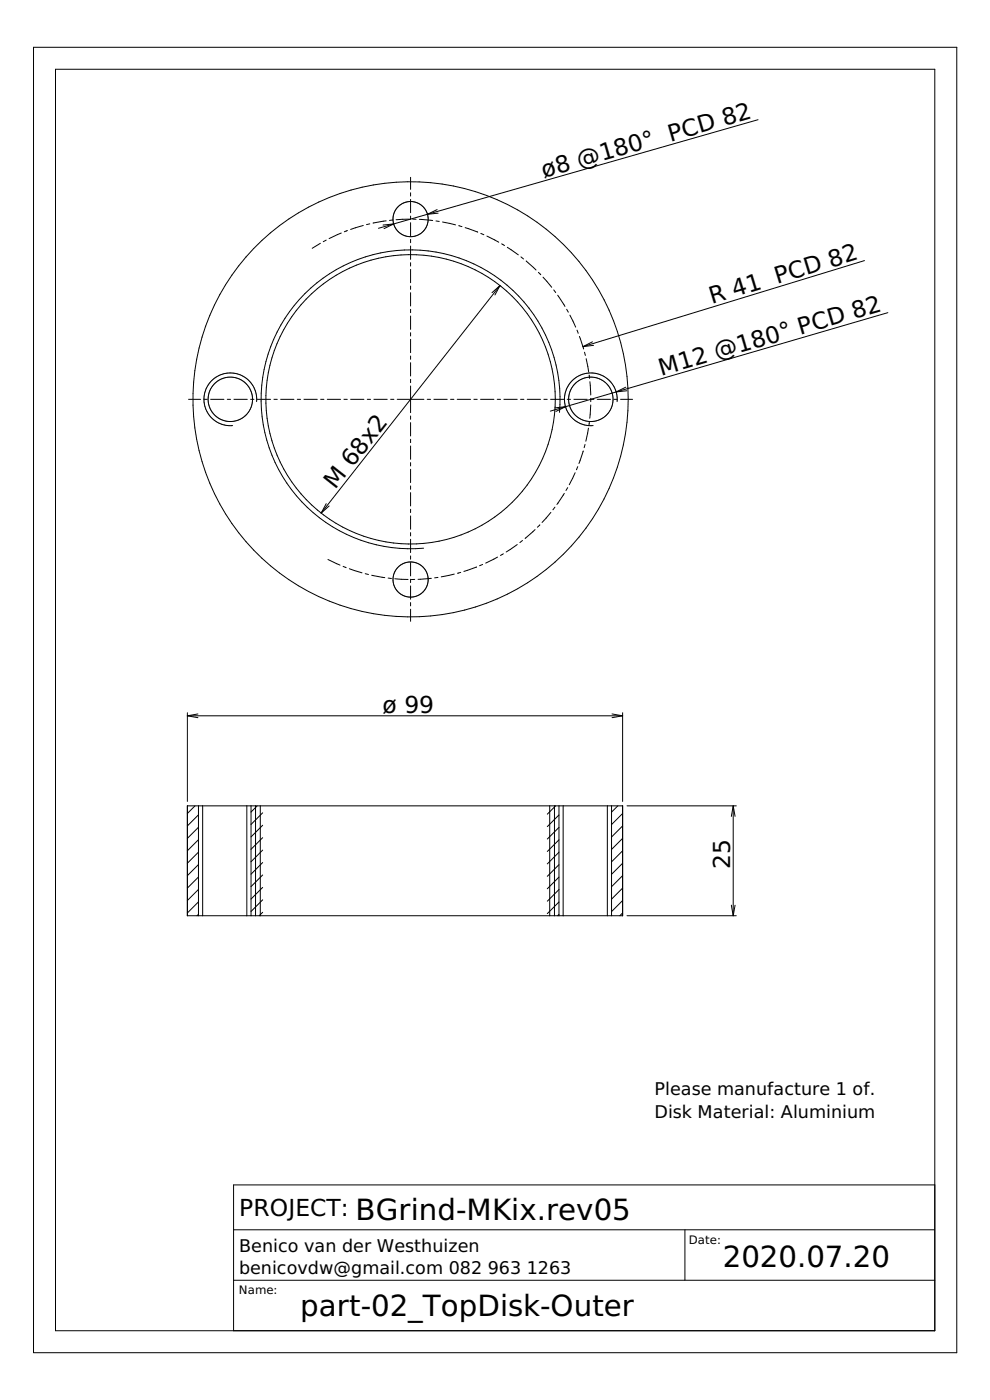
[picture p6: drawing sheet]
<svg xmlns="http://www.w3.org/2000/svg" width="297mm" height="420mm" viewBox="0 0 297 420" stroke-linecap="round" stroke-linejoin="round" font-family="sans-serif">
<g fill="none" stroke="#000" stroke-width=".3">
<path d="M10.1 14.2h277v391.8h-277zM16.7 20.8h263.8v378.6h-263.8zM227.4 35.9l-99.1 28.4M123.2 53.2v3.6M123.2 57.8v1M123.2 59.8v4M96.1 73l-2.4 1.5M97.9 72.1l-.9 .4M102.4 69.9l-3.6 1.7M104.2 69.2l-.9 .4M109 67.7l-3.8 1.2M110.9 67.2l-.9 .2"/>
<path d="M114.9 67.5l3.2-.3-2.9 1.4M115.9 66.3l-4 .7M117.8 66l-.9 .1M117.8 66h.1M122.8 65.8l-4 .2M123.2 64.8v1M123.2 66.8v4M123.2 71.8v1M123.2 73.8v4M123.2 78.8v1M123.8 65.8h1M125.8 65.8l4 .4"/>
<path d="M128.3 64.3l-14.7 4.2M130.8 66.3l1 .2M131.2 62.9l-2.9 1.4M131.5 64l-3.2 .3M132.8 66.6l3.9 .9M137.7 67.7l.9 .3M139.6 68.3l3.7 1.4M144.3 70.1l.9 .3M146.1 70.9l3.5 1.8M150.5 73.2l.9 .5M152.2 74.2l3.3 2.3M156.3 77.1l.8 .6"/>
<path d="M157.9 78.3l2.9 2.7M259.4 78.2l-84.5 25.8M123.2 80.8v4M123.2 85.8v1M123.2 87.8v4M123.2 92.8v1M123.2 94.8v4M123.2 99.8v1M150 85.7l-53.6 68.3M150 85.7l-1.5 2.8M150 85.7l-2.4 2.1M161.5 81.7l.7 .7"/>
<path d="M162.9 83.2l2.6 3M166.1 87l.6 .8M167.3 88.6l2.2 3.4M170 92.8l.5 .9M171 94.6l1.7 3.6M173.1 99.1l.4 .9M266.4 93.8l-81.5 23.8M56.6 119.8h3.6M61.2 119.8h1M63.2 119.8h4M68.2 119.8h1M70.2 119.8h4"/>
<path d="M75.2 119.8h1M77.2 119.8h4M82.2 119.8h1M84.2 119.8h4M89.2 119.8h1M91.2 119.8h4M96.2 119.8h1M98.2 119.8h4M103.2 119.8h1M105.2 119.8h4M110.2 119.8h1M112.2 119.8h4"/>
<path d="M117.2 119.8h1M119.2 119.8h8M123.2 101.8v4M123.2 106.8v1M123.2 108.8v4M123.2 113.8v1M123.2 115.8v8M128.2 119.8h1M130.2 119.8h4M135.2 119.8h1M137.2 119.8h4M142.2 119.8h1"/>
<path d="M144.2 119.8h4M149.2 119.8h1M151.2 119.8h4M156.2 119.8h1M158.2 119.8h4M163.2 119.8h1M165.2 119.8h4M170.2 119.8h1M172.2 119.8h4M173.9 101l1.2 3.7M175.4 105.7l.2 1M175.9 107.6l.7 4"/>
<path d="M176.8 112.6l.1 1M177 114.6l.3 3.9M177.2 119.8h1M177.3 119.5v1M177.8 102.6l-2.9 1.4M178.1 103.6l-3.2 .4M179.2 119.8h4M184.2 119.8h1M184.9 117.6l.3 2.9M184.9 117.6a7.9 7.9 0 0 0-9.8-5.4 7.9 7.9 0 0 0-5.4 9.8M184.9 117.6l-19.8 5.8M186.2 119.8h3.6"/>
<path d="M187.8 116.2l-2.9 1.4M188.1 117.3l-3.2 .3M77 120.5a7.9 7.9 0 0 0-7.7-8.6 7.9 7.9 0 0 0-8.1 8.2 7.9 7.9 0 0 0 8.6 7.6M123.2 124.8v1M123.2 126.8v4M123.2 131.8v1M123.2 133.8v4M123.2 138.8v1M167.9 123.8a44.8 44.8 0 0 0-43.4-48.8 44.8 44.8 0 0 0-46.1 46.1 44.8 44.8 0 0 0 48.7 43.4M169.7 122a7.9 7.9 0 0 0 8.3 5.7M169.7 122.1l-2.9 1.4M169.7 122.1l-3.2 .3"/>
<path d="M175 135.3l-1.3 3.8M175.5 133.4l-.2 1M176.6 128.5l-.8 3.9M176.8 126.5l-.1 1M177.2 121.5l-.2 4M97.9 151.2l-1.5 2.8M98.8 151.8l-2.4 2.2M123.2 140.8v4M123.2 145.8v1M123.2 147.8v4M123.2 152.8v1M123.2 154.8v4"/>
<path d="M123.2 159.8v1M160.5 158.9l-2.9 2.7M162 157.5l-.7 .7M165.3 153.8l-2.6 3M166.5 152.2l-.6 .8M169.3 148.1l-2.2 3.3M170.3 146.3l-.5 .9M172.6 141.9l-1.8 3.6M173 140.9v.1M173.3 140l-.3 .9M98.4 167.9l3.6 1.7M102.9 170l1 .4"/>
<path d="M104.8 170.7l3.8 1.2M109.6 172.2l1 .2M111.5 172.6l4 .8M116.5 173.5l.9 .1M118.4 173.7l4 .2M123.2 161.8v4M123.2 166.8v1M123.2 168.8v4M123.2 173.8v1M123.2 175.8v4M124.4 173.9h-1M129.4 173.6l-4 .3"/>
<path d="M131.4 173.3l-1 .1M136.3 172.3l-3.9 .8M138.2 171.8l-.9 .3M143 170.2l-3.8 1.3M144.8 169.4l-.9 .4M149.3 167.2l-3.6 1.8M151 166.2l-.8 .5M155.2 163.4l-3.3 2.3M156.8 162.2l-.8 .6M123.2 180.8v1M123.2 182.8v3.7M56.2 213.9v26.6"/>
<path d="M56.2 214.8h130.6M56.2 214.8l3.2 .6M59.4 214.3l-3.2 .5M183.6 214.3l3.2 .5M186.8 213.9v26.6M186.8 214.8l-3.2 .6M56.2 241.8h130.6v33h-130.6zM56.2 241.8v33M58.5 241.8l-2.3 2.3M59.5 241.8v33M59.5 244.5l-3.3 3.4M59.5 248.3l-3.3 3.3"/>
<path d="M59.5 252l-3.3 3.3M59.5 255.7l-3.3 3.4M59.5 259.5l-3.3 3.3M60.8 241.8v33M74.1 241.8v33M75.3 241.8v33M76.7 241.8v33M77.2 241.8l-1.9 1.9M78.1 241.8v33M78.8 243.9l-3.5 3.5M78.8 247.7l-3.5 3.5M78.8 251.4l-3.5 3.5"/>
<path d="M78.8 255.1l-3.5 3.5M78.8 258.9l-3.5 3.5M164.9 241.8v33M166.4 241.8v33M166.7 241.8l-2.5 2.5M167.7 241.8v33M167.7 244.6l-3.5 3.5M167.7 248.3l-3.5 3.5M167.7 252l-3.5 3.5M167.7 255.8l-3.5 3.5M167.7 259.5l-3.5 3.5M169 241.8v33"/>
<path d="M182.2 241.8v33M183.5 241.8v33M185.4 241.8l-1.9 1.9M186.8 244.1l-3.3 3.4M186.8 247.9l-3.3 3.3M186.8 251.6l-3.3 3.3M186.8 255.3l-3.3 3.4M186.8 259.1l-3.3 3.3M188.1 241.8h32.8M220 241.8v33M220 241.8l.5 3.2M220 241.8l-.6 3.2"/>
<path d="M59.5 263.2l-3.3 3.3M59.5 266.9l-3.3 3.4M59.5 270.7l-3.3 3.3M59.5 274.4l-.4 .4M78.8 273.8l-1 1M78.8 262.6l-3.5 3.5M78.8 266.3l-3.5 3.5M78.8 270.1l-3.5 3.4M167.7 263.2l-3.5 3.5M167.7 267l-3.5 3.5M167.7 270.7l-3.5 3.5M167.7 274.4l-.4 .4"/>
<path d="M186.8 274l-.8 .8M186.8 262.8l-3.3 3.3M186.8 266.5l-3.3 3.4M186.8 270.3l-3.3 3.3M188.1 274.8h32.8M219.4 271.7l.6 3.1M220.5 271.7l-.5 3.1M280.5 355.6h-210.4v43.8M70.1 369.1h210.4M205.5 369.1v15.1M70.1 384.2h210.4"/>
<circle cx="123.2" cy="65.8" r="5.3"/>
<circle cx="69.1" cy="119.8" r="6.7"/>
<circle cx="123.2" cy="119.8" r="43.4"/>
<circle cx="123.2" cy="119.8" r="65.3"/>
<circle cx="177.3" cy="119.8" r="6.7"/>
<circle cx="123.2" cy="173.9" r="5.3"/>
</g>
<g font-size="8.8">
<text x="106.7" y="366.3">BGrind-MKix.rev05</text>
<text x="216.9" y="380.2">2020.07.20</text>
<text x="90.1" y="395">part-02_TopDisk-Outer</text>
</g>
<g font-size="7">
<text x="163.2" y="53.3" transform="rotate(-16 163.2 53.3)">ø8 @180° PCD 82</text>
<text x="213.6" y="91.2" transform="rotate(-17 213.6 91.2)">R 41 PCD 82</text>
<text x="198.4" y="112.7" transform="rotate(-16 198.4 112.7)">M12 @180° PCD 82</text>
<text x="100.6" y="147.1" transform="rotate(-52 100.6 147.1)">M 68x2</text>
<text x="114.8" y="213.9">ø 99</text>
<text x="219.1" y="260.8" transform="rotate(-90 219.1 260.8)">25</text>
<text x="71.8" y="364.9">PROJECT:</text>
</g>
<g font-size="5.3">
<text x="196.4" y="328.7">Please manufacture 1 of.</text>
<text x="196.4" y="335.5">Disk Material: Aluminium</text>
<text x="71.7" y="375.7">Benico van der Westhuizen</text>
<text x="71.7" y="382.4">benicovdw@gmail.com 082</text>
<text x="146.3" y="382.4">963</text>
<text x="158.1" y="382.4">1263</text>
</g>
<g font-size="3.5">
<text x="206.7" y="373.4">Date:</text>
<text x="71.7" y="388.4">Name:</text>
</g>
</svg>
